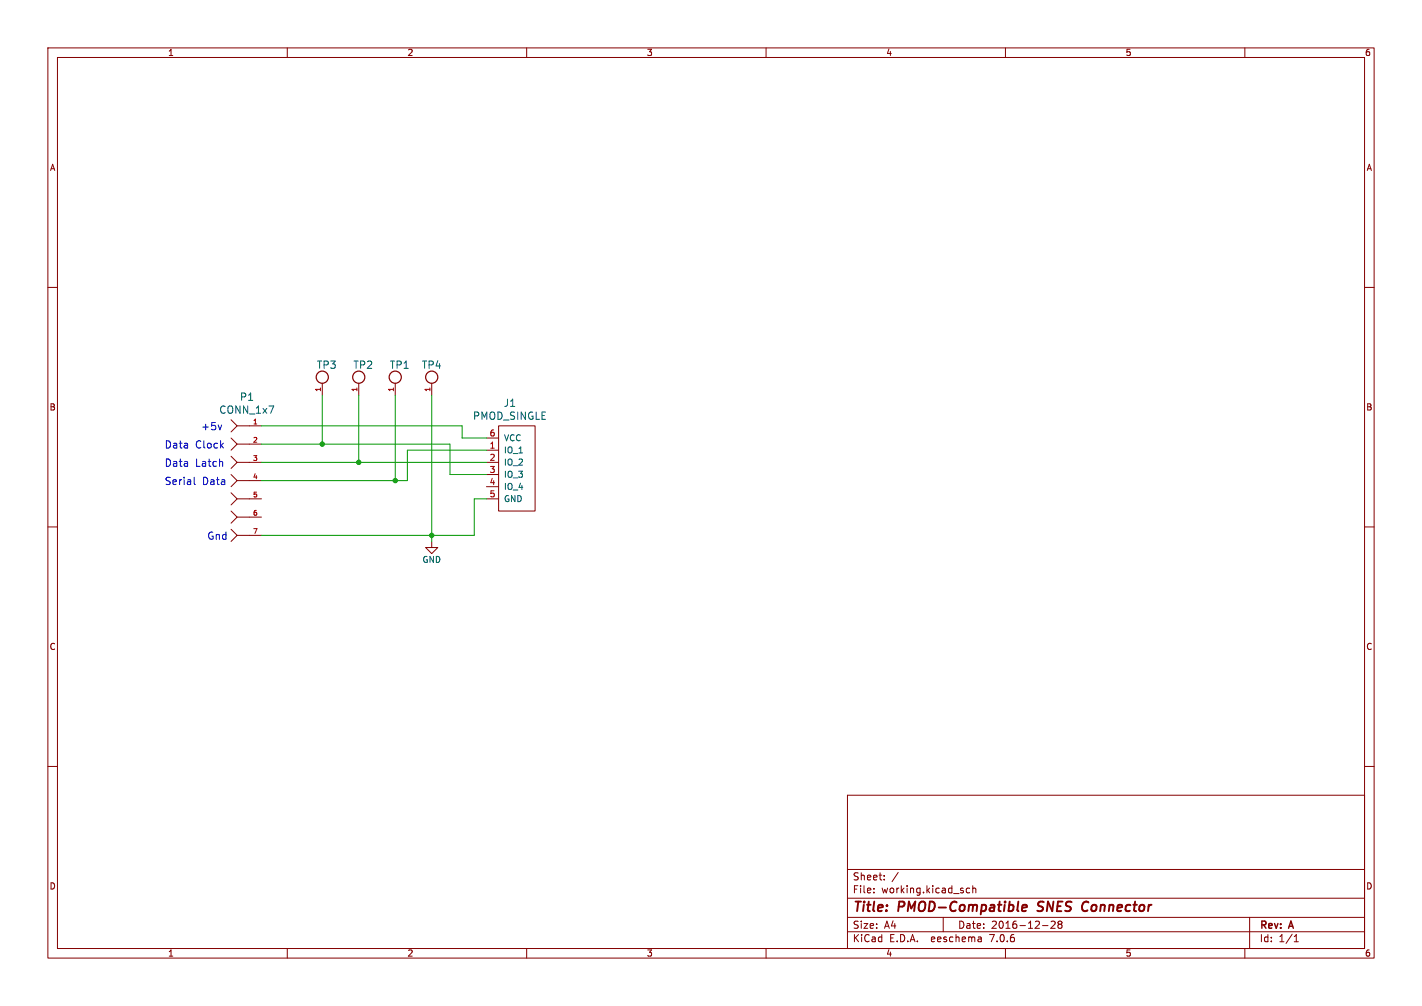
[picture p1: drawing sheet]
(kicad_sch (version 20230121) (generator eeschema)

 (paper "A4")

 (title_block
  (title "PMOD-Compatible SNES Connector")
  (date "2016-12-28")
  (rev "A"))

 (lib_symbols
  (symbol "PMOD-Compatible_SNES_Controller-rescue:CONN_1x7" (pin_names (offset 1.016)) (in_bom yes) (on_board yes)
   (property "Reference" "P" (at 0 13.97 0) (effects (font (size 1.524 1.524))))
   (property "Value" "CONN_1x7" (at 0 -13.97 0) (effects (font (size 1.524 1.524))))
   (property "Footprint" "" (at 0 0 0) (effects (font (size 1.524 1.524))))
   (property "Datasheet" "" (at 0 0 0) (effects (font (size 1.524 1.524))))
   (symbol "CONN_1x7_0_1"
    (polyline (pts (xy 0 -11.43) (xy 2.54 -11.43)) (stroke (width 0) (type solid)) (fill (type none)))
    (polyline (pts (xy 0 -7.62) (xy 2.54 -7.62)) (stroke (width 0) (type solid)) (fill (type none)))
    (polyline (pts (xy 0 -3.81) (xy 2.54 -3.81)) (stroke (width 0) (type solid)) (fill (type none)))
    (polyline (pts (xy 0 3.81) (xy 2.54 3.81)) (stroke (width 0) (type solid)) (fill (type none)))
    (polyline (pts (xy 0 7.62) (xy 2.54 7.62)) (stroke (width 0) (type solid)) (fill (type none)))
    (polyline (pts (xy 0 11.43) (xy 2.54 11.43)) (stroke (width 0) (type solid)) (fill (type none)))
    (polyline (pts (xy -1.27 -10.16) (xy 0 -11.43) (xy -1.27 -12.7)) (stroke (width 0) (type solid)) (fill (type none)))
    (polyline (pts (xy -1.27 -6.35) (xy 0 -7.62) (xy -1.27 -8.89)) (stroke (width 0) (type solid)) (fill (type none)))
    (polyline (pts (xy -1.27 -2.54) (xy 0 -3.81) (xy -1.27 -5.08)) (stroke (width 0) (type solid)) (fill (type none)))
    (polyline (pts (xy -1.27 1.27) (xy 0 0) (xy -1.27 -1.27)) (stroke (width 0) (type solid)) (fill (type none)))
    (polyline (pts (xy -1.27 2.54) (xy 0 3.81) (xy -1.27 5.08)) (stroke (width 0) (type solid)) (fill (type none)))
    (polyline (pts (xy -1.27 6.35) (xy 0 7.62) (xy -1.27 8.89)) (stroke (width 0) (type solid)) (fill (type none)))
    (polyline (pts (xy -1.27 10.16) (xy 0 11.43) (xy -1.27 12.7)) (stroke (width 0) (type solid)) (fill (type none)))
    (polyline (pts (xy 0 0) (xy 1.27 0) (xy 2.54 0)) (stroke (width 0) (type solid)) (fill (type none))))
   (symbol "CONN_1x7_1_1"
    (pin input line (at 5.08 11.43 180) (length 2.54) (name "~" (effects (font (size 1.016 1.016)))) (number "1" (effects (font (size 1.016 1.016)))))
    (pin input line (at 5.08 7.62 180) (length 2.54) (name "~" (effects (font (size 1.016 1.016)))) (number "2" (effects (font (size 1.016 1.016)))))
    (pin input line (at 5.08 3.81 180) (length 2.54) (name "~" (effects (font (size 1.016 1.016)))) (number "3" (effects (font (size 1.016 1.016)))))
    (pin input line (at 5.08 0 180) (length 2.54) (name "~" (effects (font (size 1.016 1.016)))) (number "4" (effects (font (size 1.016 1.016)))))
    (pin input line (at 5.08 -3.81 180) (length 2.54) (name "~" (effects (font (size 1.016 1.016)))) (number "5" (effects (font (size 1.016 1.016)))))
    (pin input line (at 5.08 -7.62 180) (length 2.54) (name "~" (effects (font (size 1.016 1.016)))) (number "6" (effects (font (size 1.016 1.016)))))
    (pin input line (at 5.08 -11.43 180) (length 2.54) (name "~" (effects (font (size 1.016 1.016)))) (number "7" (effects (font (size 1.016 1.016)))))))
  (symbol "PMOD-Compatible_SNES_Controller-rescue:GND" (power) (pin_names (offset 0)) (in_bom yes) (on_board yes)
   (property "Reference" "#PWR" (at 0 -6.35 0) (effects (font (size 1.27 1.27)) hide))
   (property "Value" "GND" (at 0 -3.81 0) (effects (font (size 1.27 1.27))))
   (property "Footprint" "" (at 0 0 0) (effects (font (size 1.27 1.27))))
   (property "Datasheet" "" (at 0 0 0) (effects (font (size 1.27 1.27))))
   (symbol "GND_0_1"
    (polyline (pts (xy 0 0) (xy 0 -1.27) (xy 1.27 -1.27) (xy 0 -2.54) (xy -1.27 -1.27) (xy 0 -1.27)) (stroke (width 0) (type solid)) (fill (type none))))
   (symbol "GND_1_1"
    (pin power_in line (at 0 0 270) (length 0) hide (name "GND" (effects (font (size 1.27 1.27)))) (number "1" (effects (font (size 1.27 1.27)))))))
  (symbol "PMOD-Compatible_SNES_Controller-rescue:PMOD_SINGLE" (pin_names (offset 1.016)) (in_bom yes) (on_board yes)
   (property "Reference" "J" (at 0 10.16 0) (effects (font (size 1.524 1.524))))
   (property "Value" "PMOD_SINGLE" (at 0 -10.16 0) (effects (font (size 1.524 1.524))))
   (property "Footprint" "" (at 3.81 0 0) (effects (font (size 1.524 1.524))))
   (property "Datasheet" "" (at 3.81 0 0) (effects (font (size 1.524 1.524))))
   (symbol "PMOD_SINGLE_0_1"
    (rectangle (start 3.81 8.89) (end -3.81 -8.89) (stroke (width 0) (type solid)) (fill (type none))))
   (symbol "PMOD_SINGLE_1_1"
    (pin input line (at 6.35 3.81 180) (length 2.54) (name "IO_1" (effects (font (size 1.27 1.27)))) (number "1" (effects (font (size 1.27 1.27)))))
    (pin input line (at 6.35 1.27 180) (length 2.54) (name "IO_2" (effects (font (size 1.27 1.27)))) (number "2" (effects (font (size 1.27 1.27)))))
    (pin input line (at 6.35 -1.27 180) (length 2.54) (name "IO_3" (effects (font (size 1.27 1.27)))) (number "3" (effects (font (size 1.27 1.27)))))
    (pin input line (at 6.35 -3.81 180) (length 2.54) (name "IO_4" (effects (font (size 1.27 1.27)))) (number "4" (effects (font (size 1.27 1.27)))))
    (pin input line (at 6.35 -6.35 180) (length 2.54) (name "GND" (effects (font (size 1.27 1.27)))) (number "5" (effects (font (size 1.27 1.27)))))
    (pin input line (at 6.35 6.35 180) (length 2.54) (name "VCC" (effects (font (size 1.27 1.27)))) (number "6" (effects (font (size 1.27 1.27)))))))
  (symbol "PMOD-Compatible_SNES_Controller-rescue:TEST_POINT" (pin_names (offset 1.016)) (in_bom yes) (on_board yes)
   (property "Reference" "TP" (at 0 3.81 0) (effects (font (size 1.524 1.524))))
   (property "Value" "TEST_POINT" (at 0 6.35 0) (effects (font (size 1.524 1.524)) hide))
   (property "Footprint" "" (at 0 0 0) (effects (font (size 1.524 1.524))))
   (property "Datasheet" "" (at 0 0 0) (effects (font (size 1.524 1.524))))
   (symbol "TEST_POINT_0_1"
    (circle (center 0 1.27) (radius 1.27) (stroke (width 0.254) (type solid)) (fill (type none))))
   (symbol "TEST_POINT_1_1"
    (pin passive line (at 0 -2.54 90) (length 2.54) (name "~" (effects (font (size 1.016 1.016)))) (number "1" (effects (font (size 1.016 1.016))))))))

 (junction (at 90.17 111.76) (diameter 0) (color 0 0 0 0))
 (junction (at 82.55 100.33) (diameter 0) (color 0 0 0 0))
 (junction (at 74.93 96.52) (diameter 0) (color 0 0 0 0))
 (junction (at 67.31 92.71) (diameter 0) (color 0 0 0 0))

 (wire (pts (xy 96.52 91.44) (xy 96.52 88.9)) (stroke (width 0) (type default)))
 (wire (pts (xy 90.17 82.55) (xy 90.17 111.76)) (stroke (width 0) (type default)))
 (wire (pts (xy 54.61 111.76) (xy 90.17 111.76)) (stroke (width 0) (type default)))
 (wire (pts (xy 54.61 96.52) (xy 74.93 96.52)) (stroke (width 0) (type default)))
 (wire (pts (xy 82.55 100.33) (xy 85.09 100.33)) (stroke (width 0) (type default)))
 (wire (pts (xy 101.6 104.14) (xy 99.06 104.14)) (stroke (width 0) (type default)))
 (wire (pts (xy 99.06 104.14) (xy 99.06 111.76)) (stroke (width 0) (type default)))
 (wire (pts (xy 67.31 82.55) (xy 67.31 92.71)) (stroke (width 0) (type default)))
 (wire (pts (xy 101.6 93.98) (xy 85.09 93.98)) (stroke (width 0) (type default)))
 (wire (pts (xy 74.93 96.52) (xy 101.6 96.52)) (stroke (width 0) (type default)))
 (wire (pts (xy 54.61 92.71) (xy 67.31 92.71)) (stroke (width 0) (type default)))
 (wire (pts (xy 85.09 93.98) (xy 85.09 100.33)) (stroke (width 0) (type default)))
 (wire (pts (xy 96.52 88.9) (xy 54.61 88.9)) (stroke (width 0) (type default)))
 (wire (pts (xy 93.98 99.06) (xy 101.6 99.06)) (stroke (width 0) (type default)))
 (wire (pts (xy 90.17 111.76) (xy 99.06 111.76)) (stroke (width 0) (type default)))
 (wire (pts (xy 93.98 92.71) (xy 93.98 99.06)) (stroke (width 0) (type default)))
 (wire (pts (xy 67.31 92.71) (xy 93.98 92.71)) (stroke (width 0) (type default)))
 (wire (pts (xy 74.93 82.55) (xy 74.93 96.52)) (stroke (width 0) (type default)))
 (wire (pts (xy 54.61 100.33) (xy 82.55 100.33)) (stroke (width 0) (type default)))
 (wire (pts (xy 90.17 111.76) (xy 90.17 113.03)) (stroke (width 0) (type default)))
 (wire (pts (xy 82.55 82.55) (xy 82.55 100.33)) (stroke (width 0) (type default)))
 (wire (pts (xy 101.6 91.44) (xy 96.52 91.44)) (stroke (width 0) (type default)))

 (text "Data Latch" (at 34.29 97.79 0) (effects (font (size 1.524 1.524)) (justify left bottom)))
 (text "Gnd" (at 43.18 113.03 0) (effects (font (size 1.524 1.524)) (justify left bottom)))
 (text "Serial Data" (at 34.29 101.6 0) (effects (font (size 1.524 1.524)) (justify left bottom)))
 (text "+5v" (at 41.91 90.17 0) (effects (font (size 1.524 1.524)) (justify left bottom)))
 (text "Data Clock" (at 34.29 93.98 0) (effects (font (size 1.524 1.524)) (justify left bottom)))

 (symbol (lib_id "PMOD-Compatible_SNES_Controller-rescue:CONN_1x7") (at 49.53 100.33 0) (unit 1) (in_bom yes) (on_board yes) (dnp no)
  (property "Reference" "P1" (at 51.5874 82.8802 0) (effects (font (size 1.524 1.524))))
  (property "Value" "CONN_1x7" (at 51.5874 85.5726 0) (effects (font (size 1.524 1.524))))
  (property "Footprint" "Connectors:GAMING_SNES" (at 49.53 100.33 0) (effects (font (size 1.524 1.524)) hide))
  (property "Datasheet" "" (at 49.53 100.33 0) (effects (font (size 1.524 1.524)))) (pin "1") (pin "2") (pin "3") (pin "4") (pin "5") (pin "6") (pin "7"))

 (symbol (lib_id "PMOD-Compatible_SNES_Controller-rescue:PMOD_SINGLE") (at 107.95 97.79 0) (mirror y) (unit 1) (in_bom yes) (on_board yes) (dnp no)
  (property "Reference" "J1" (at 106.5022 84.1502 0) (effects (font (size 1.524 1.524))))
  (property "Value" "PMOD_SINGLE" (at 106.5022 86.8426 0) (effects (font (size 1.524 1.524))))
  (property "Footprint" "Connectors:PMOD_SINGLE_MALE" (at 104.14 97.79 0) (effects (font (size 1.524 1.524)) hide))
  (property "Datasheet" "" (at 104.14 97.79 0) (effects (font (size 1.524 1.524)))) (pin "1") (pin "2") (pin "3") (pin "4") (pin "5") (pin "6"))

 (symbol (lib_id "PMOD-Compatible_SNES_Controller-rescue:TEST_POINT") (at 67.31 80.01 0) (unit 1) (in_bom yes) (on_board yes) (dnp no)
  (property "Reference" "TP3" (at 66.04 76.2 0) (effects (font (size 1.524 1.524)) (justify left)))
  (property "Value" "TEST_POINT" (at 67.31 73.66 0) (effects (font (size 1.524 1.524)) hide))
  (property "Footprint" "Connectors:TESTPOINT_063" (at 67.31 80.01 0) (effects (font (size 1.524 1.524)) hide))
  (property "Datasheet" "" (at 67.31 80.01 0) (effects (font (size 1.524 1.524))))
  (property "DigikeyNumber" "Value" (at 67.31 80.01 0) (effects (font (size 1.524 1.524)) hide))
  (property "Manufacturer" "Value" (at 67.31 80.01 0) (effects (font (size 1.524 1.524)) hide))
  (property "ManufacturerNumber" "Value" (at 67.31 80.01 0) (effects (font (size 1.524 1.524)) hide)) (pin "1"))

 (symbol (lib_id "PMOD-Compatible_SNES_Controller-rescue:TEST_POINT") (at 74.93 80.01 0) (unit 1) (in_bom yes) (on_board yes) (dnp no)
  (property "Reference" "TP2" (at 73.66 76.2 0) (effects (font (size 1.524 1.524)) (justify left)))
  (property "Value" "TEST_POINT" (at 74.93 73.66 0) (effects (font (size 1.524 1.524)) hide))
  (property "Footprint" "Connectors:TESTPOINT_063" (at 74.93 80.01 0) (effects (font (size 1.524 1.524)) hide))
  (property "Datasheet" "" (at 74.93 80.01 0) (effects (font (size 1.524 1.524)))) (pin "1"))

 (symbol (lib_id "PMOD-Compatible_SNES_Controller-rescue:TEST_POINT") (at 82.55 80.01 0) (unit 1) (in_bom yes) (on_board yes) (dnp no)
  (property "Reference" "TP1" (at 81.28 76.2 0) (effects (font (size 1.524 1.524)) (justify left)))
  (property "Value" "TEST_POINT" (at 82.55 73.66 0) (effects (font (size 1.524 1.524)) hide))
  (property "Footprint" "Connectors:TESTPOINT_063" (at 82.55 80.01 0) (effects (font (size 1.524 1.524)) hide))
  (property "Datasheet" "" (at 82.55 80.01 0) (effects (font (size 1.524 1.524))))
  (property "DigikeyNumber" "Value" (at 82.55 80.01 0) (effects (font (size 1.524 1.524)) hide))
  (property "Manufacturer" "Value" (at 82.55 80.01 0) (effects (font (size 1.524 1.524)) hide))
  (property "ManufacturerNumber" "Value" (at 82.55 80.01 0) (effects (font (size 1.524 1.524)) hide)) (pin "1"))

 (symbol (lib_id "PMOD-Compatible_SNES_Controller-rescue:TEST_POINT") (at 90.17 80.01 0) (unit 1) (in_bom yes) (on_board yes) (dnp no)
  (property "Reference" "TP4" (at 90.17 76.2 0) (effects (font (size 1.524 1.524))))
  (property "Value" "TEST_POINT" (at 90.17 73.66 0) (effects (font (size 1.524 1.524)) hide))
  (property "Footprint" "Connectors:TESTPOINT_063" (at 90.17 80.01 0) (effects (font (size 1.524 1.524)) hide))
  (property "Datasheet" "" (at 90.17 80.01 0) (effects (font (size 1.524 1.524)))) (pin "1"))

 (symbol (lib_id "PMOD-Compatible_SNES_Controller-rescue:GND") (at 90.17 113.03 0) (unit 1) (in_bom yes) (on_board yes) (dnp no)
  (property "Reference" "#PWR01" (at 90.17 119.38 0) (effects (font (size 1.27 1.27)) hide))
  (property "Value" "GND" (at 90.17 116.84 0) (effects (font (size 1.27 1.27))))
  (property "Footprint" "" (at 90.17 113.03 0) (effects (font (size 1.27 1.27))))
  (property "Datasheet" "" (at 90.17 113.03 0) (effects (font (size 1.27 1.27)))) (pin "1"))

 (sheet_instances (path "" (page "1"))))
